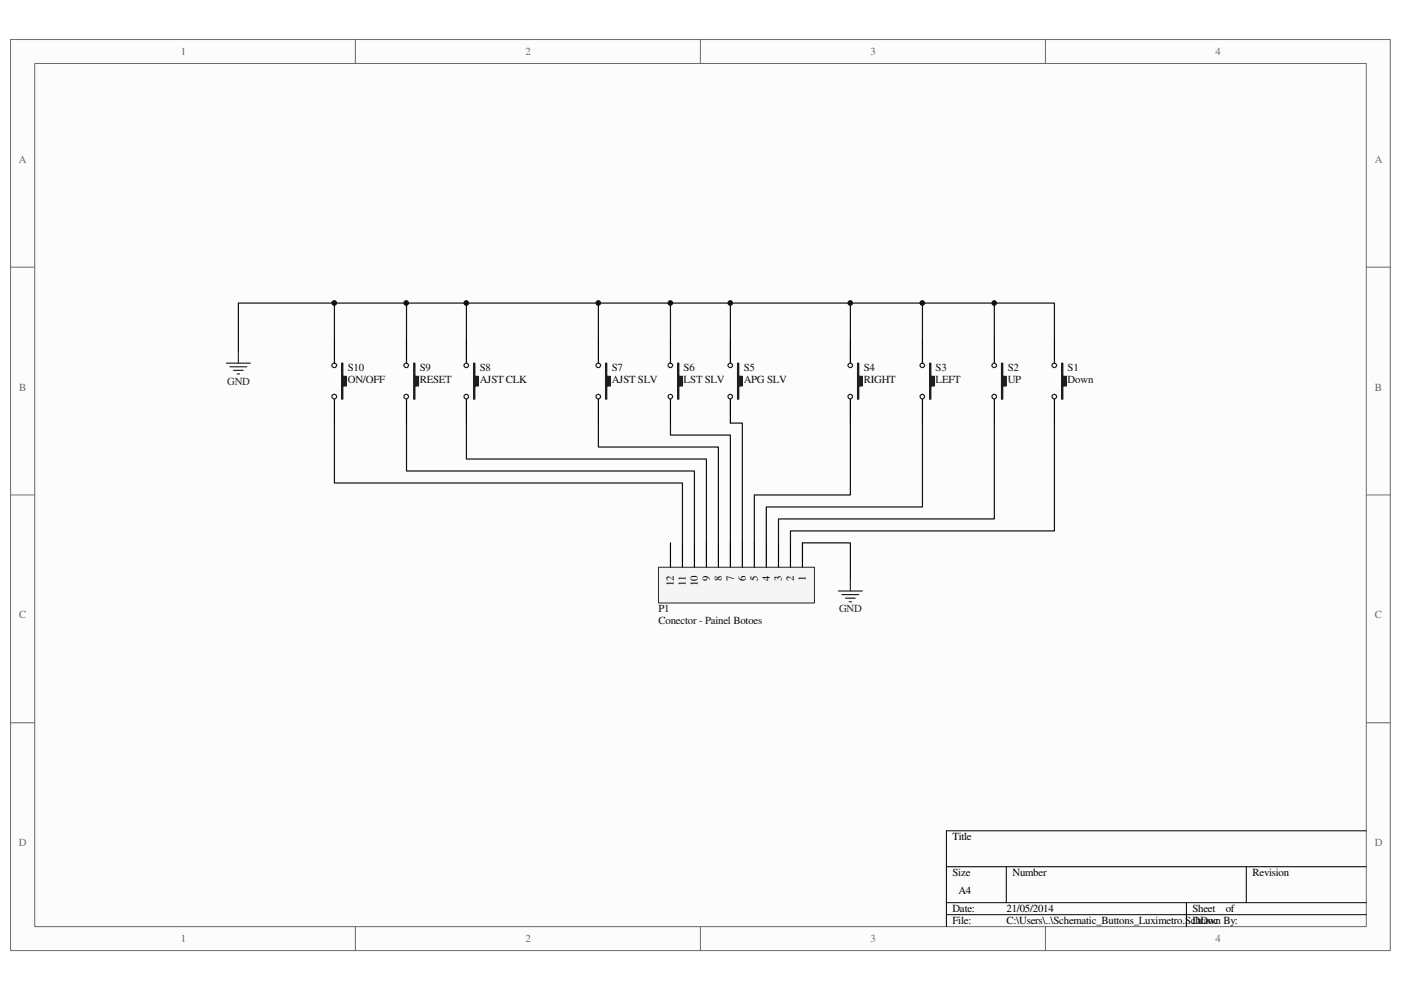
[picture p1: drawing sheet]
<svg xmlns="http://www.w3.org/2000/svg" width="297mm" height="210mm" viewBox="0 0 297 210" stroke-linecap="round" stroke-linejoin="round" font-family="sans-serif">
<path d="M2.3 8.4h292.5v193.1h-292.5z" fill="#fcfcfc"/>
<path d="M2.2 8.4h292.6v193.1h-292.6z" fill="none" stroke="#6a6a6a" stroke-width=".21"/>
<path d="M7.4 13.5h282.3v183h-282.3z" fill="#fcfcfc"/>
<g fill="none" stroke="#6a6a6a" stroke-width=".21">
<path d="M7.4 13.5h282.3v183h-282.3zM75.3 8.3v5.1M148.5 8.3v5.1M221.7 8.3v5.1M2.2 56.6h5.1M289.7 56.6h5.1M2.2 104.9h5.1M289.7 104.9h5.1M2.2 153.2h5.1M289.7 153.2h5.1M75.3 196.5v5.1M148.5 196.5v5.1"/>
<path d="M221.7 196.5v5.1"/>
</g>
<path d="M289.7 176.1h-89v20.4M200.7 183.8h89M200.7 191.4h89M200.7 193.9h89M213.4 183.8v7.6M251.5 191.4v5.1M264.2 183.8v7.6" fill="none" stroke="#000" stroke-width=".21"/>
<path d="M139.7 120.3h33v7.5h-33z" fill="#f5f5f5"/>
<path d="M139.6 120.3h33.1v7.5h-33.1z" fill="none" stroke="#262626" stroke-width=".21"/>
<g fill="none" stroke="#000" stroke-width=".25">
<path d="M223.6 71.9v5.1M223.6 84.6v5.1M142.2 115.1v5.1M144.7 115.1v5.1M147.2 115.1v5.1M149.8 115.1v5.1M152.3 115.1v5.1M154.9 115.1v5.1M157.4 115.1v5.1M159.9 115.1v5.1M162.5 115.1v5.1M165.1 115.1v5.1"/>
<path d="M167.6 115.1v5.1M170.1 115.1v5.1"/>
</g>
<path d="M177.8 125.3h5M178.5 126.1h3.6M179.3 126.8h2M180 127.6h.5M180.3 122.8v2.5" fill="none" stroke="#262626" stroke-width=".25"/>
<path d="M225.1 77h.2v2.8h.8v2h-.8v2.8h-.2z" fill-rule="evenodd" fill="#1c1c1c"/>
<g fill="none" stroke="#1c1c1c" stroke-width=".25">
<path d="M225.1 77h.2v2.8h.8v2h-.8v2.8h-.2z"/>
<circle cx="223.5" cy="77.5" r=".48"/>
<circle cx="223.5" cy="84.1" r=".49"/>
</g>
<path d="M195.6 71.9v5.1M195.6 84.6v5.1" fill="none" stroke="#000" stroke-width=".25"/>
<path d="M197.1 77h.3v2.8h.7v2h-.7v2.8h-.3z" fill-rule="evenodd" fill="#1c1c1c"/>
<g fill="none" stroke="#1c1c1c" stroke-width=".25">
<path d="M197.1 77h.3v2.8h.7v2h-.7v2.8h-.3z"/>
<circle cx="195.6" cy="77.5" r=".48"/>
<circle cx="195.6" cy="84.1" r=".49"/>
</g>
<path d="M180.3 71.9v5.1M180.3 84.6v5.1" fill="none" stroke="#000" stroke-width=".25"/>
<path d="M181.8 77h.3v2.8h.7v2h-.7v2.8h-.3z" fill-rule="evenodd" fill="#1c1c1c"/>
<g fill="none" stroke="#1c1c1c" stroke-width=".25">
<path d="M181.8 77h.3v2.8h.7v2h-.7v2.8h-.3z"/>
<circle cx="180.3" cy="77.5" r=".48"/>
<circle cx="180.3" cy="84.1" r=".48"/>
</g>
<path d="M126.9 71.9v5.1M126.9 84.6v5.1" fill="none" stroke="#000" stroke-width=".25"/>
<path d="M128.4 77h.2v2.8h.8v2h-.8v2.8h-.2z" fill-rule="evenodd" fill="#1c1c1c"/>
<g fill="none" stroke="#1c1c1c" stroke-width=".25">
<path d="M128.4 77h.2v2.8h.8v2h-.8v2.8h-.2z"/>
<circle cx="126.9" cy="77.5" r=".48"/>
<circle cx="126.9" cy="84.1" r=".48"/>
</g>
<path d="M210.8 71.9v5.1M210.8 84.6v5.1" fill="none" stroke="#000" stroke-width=".25"/>
<path d="M212.3 77h.3v2.8h.8v2h-.8v2.8h-.3z" fill-rule="evenodd" fill="#1c1c1c"/>
<g fill="none" stroke="#1c1c1c" stroke-width=".25">
<path d="M212.3 77h.3v2.8h.8v2h-.8v2.8h-.3z"/>
<circle cx="210.8" cy="77.5" r=".48"/>
<circle cx="210.8" cy="84.1" r=".49"/>
</g>
<path d="M154.9 71.9v5.1M154.9 84.6v5.1" fill="none" stroke="#000" stroke-width=".25"/>
<path d="M156.4 77h.2v2.8h.8v2h-.8v2.8h-.2z" fill-rule="evenodd" fill="#1c1c1c"/>
<g fill="none" stroke="#1c1c1c" stroke-width=".25">
<path d="M156.4 77h.2v2.8h.8v2h-.8v2.8h-.2z"/>
<circle cx="154.8" cy="77.5" r=".48"/>
<circle cx="154.8" cy="84.1" r=".48"/>
</g>
<path d="M86.2 71.9v5.1M86.2 84.6v5.1" fill="none" stroke="#000" stroke-width=".25"/>
<path d="M87.7 77h.3v2.8h.7v2h-.7v2.8h-.3z" fill-rule="evenodd" fill="#1c1c1c"/>
<g fill="none" stroke="#1c1c1c" stroke-width=".25">
<path d="M87.7 77h.3v2.8h.7v2h-.7v2.8h-.3z"/>
<circle cx="86.1" cy="77.5" r=".48"/>
<circle cx="86.1" cy="84.1" r=".48"/>
</g>
<path d="M70.9 71.9v5.1M70.9 84.6v5.1" fill="none" stroke="#000" stroke-width=".25"/>
<path d="M72.4 77h.3v2.8h.7v2h-.7v2.8h-.3z" fill-rule="evenodd" fill="#1c1c1c"/>
<g fill="none" stroke="#1c1c1c" stroke-width=".25">
<path d="M72.4 77h.3v2.8h.7v2h-.7v2.8h-.3z"/>
<circle cx="70.9" cy="77.5" r=".48"/>
<circle cx="70.9" cy="84.1" r=".49"/>
</g>
<path d="M98.9 71.9v5.1M98.9 84.6v5.1" fill="none" stroke="#000" stroke-width=".25"/>
<path d="M100.4 77h.3v2.8h.7v2h-.7v2.8h-.3z" fill-rule="evenodd" fill="#1c1c1c"/>
<g fill="none" stroke="#1c1c1c" stroke-width=".25">
<path d="M100.4 77h.3v2.8h.7v2h-.7v2.8h-.3z"/>
<circle cx="98.9" cy="77.5" r=".48"/>
<circle cx="98.9" cy="84.1" r=".49"/>
</g>
<path d="M142.2 71.9v5.1M142.2 84.6v5.1" fill="none" stroke="#000" stroke-width=".25"/>
<path d="M143.7 77h.2v2.8h.8v2h-.8v2.8h-.2z" fill-rule="evenodd" fill="#1c1c1c"/>
<g fill="none" stroke="#1c1c1c" stroke-width=".25">
<path d="M143.7 77h.2v2.8h.8v2h-.8v2.8h-.2z"/>
<circle cx="142.1" cy="77.5" r=".48"/>
<circle cx="142.1" cy="84.1" r=".49"/>
</g>
<path d="M48 77h5.1M48.8 77.8h3.5M49.5 78.5h2.1M50.3 79.3h.5M50.5 74.5v2.5" fill="none" stroke="#262626" stroke-width=".25"/>
<g fill="none" stroke="#0e0e0e" stroke-width=".25">
<path d="M70.9 64.3v7.6M86.2 64.3v7.6M98.9 64.3v7.6M126.9 64.3v7.6M142.2 64.3v7.6M154.9 64.3v7.6M180.3 64.3v7.6M195.6 64.3v7.6M210.8 64.3v7.6M223.6 71.9v-7.6h-173.1v10.2M70.9 89.7v12.7h73.8v12.7M86.2 89.7v10.2h61v15.2"/>
<path d="M98.9 89.7v7.6h50.9v17.8M126.9 89.7v5.1h25.4v20.3M142.2 89.7v2.5h12.7v22.9M154.9 89.7h2.5v25.4M180.3 89.7v15.2h-20.4v10.2M195.6 89.7v17.8h-33.1v7.6M210.8 89.7v20.3h-45.7v5.1M223.6 89.7v22.9h-56v2.5M170.1 115.1h10.2v7.7"/>
</g>
<circle cx="70.9" cy="64.2" r=".49" fill="#0e0e0e"/>
<circle cx="70.9" cy="64.2" r=".49" fill="none" stroke="#0e0e0e" stroke-width=".21"/>
<circle cx="86.1" cy="64.2" r=".49" fill="#0e0e0e"/>
<circle cx="86.1" cy="64.2" r=".49" fill="none" stroke="#0e0e0e" stroke-width=".21"/>
<circle cx="98.9" cy="64.2" r=".49" fill="#0e0e0e"/>
<circle cx="98.9" cy="64.2" r=".49" fill="none" stroke="#0e0e0e" stroke-width=".21"/>
<circle cx="126.8" cy="64.2" r=".49" fill="#0e0e0e"/>
<circle cx="126.8" cy="64.2" r=".49" fill="none" stroke="#0e0e0e" stroke-width=".21"/>
<circle cx="142.1" cy="64.2" r=".49" fill="#0e0e0e"/>
<circle cx="142.1" cy="64.2" r=".49" fill="none" stroke="#0e0e0e" stroke-width=".21"/>
<circle cx="154.8" cy="64.2" r=".49" fill="#0e0e0e"/>
<circle cx="154.8" cy="64.2" r=".49" fill="none" stroke="#0e0e0e" stroke-width=".21"/>
<circle cx="180.3" cy="64.2" r=".49" fill="#0e0e0e"/>
<circle cx="180.3" cy="64.2" r=".49" fill="none" stroke="#0e0e0e" stroke-width=".21"/>
<circle cx="195.6" cy="64.2" r=".49" fill="#0e0e0e"/>
<circle cx="195.6" cy="64.2" r=".49" fill="none" stroke="#0e0e0e" stroke-width=".21"/>
<circle cx="210.8" cy="64.2" r=".49" fill="#0e0e0e"/>
<circle cx="210.8" cy="64.2" r=".49" fill="none" stroke="#0e0e0e" stroke-width=".21"/>
<g font-size="2.3" fill="#696969">
<text x="38.3" y="11.6">1</text>
<text x="111.4" y="11.6">2</text>
<text x="184.6" y="11.6">3</text>
<text x="257.7" y="11.6">4</text>
<text x="4" y="34.5">A</text>
<text x="291.5" y="34.5">A</text>
<text x="4.1" y="82.8">B</text>
<text x="291.5" y="82.8">B</text>
<text x="4.1" y="131.1">C</text>
<text x="291.5" y="131.1">C</text>
<text x="4" y="179.4">D</text>
<text x="291.5" y="179.4">D</text>
<text x="38.3" y="199.8">1</text>
<text x="111.4" y="199.8">2</text>
<text x="184.6" y="199.8">3</text>
<text x="257.7" y="199.8">4</text>
</g>
<g font-size="2.3" fill="#262626">
<text x="48.2" y="81.5">GND</text>
<text x="177.9" y="129.8">GND</text>
</g>
<g font-size="2.3" fill="#0e0e0e">
<text x="73.7" y="78.7">S10</text>
<text x="73.7" y="81.3">ON/OFF</text>
<text x="89" y="78.7">S9</text>
<text x="89" y="81.3">RESET</text>
<text x="101.7" y="78.7">S8</text>
<text x="101.7" y="81.3">AJST CLK</text>
<text x="129.7" y="78.7">S7</text>
<text x="129.7" y="81.3">AJST SLV</text>
<text x="144.9" y="78.7">S6</text>
<text x="144.9" y="81.3">LST SLV</text>
<text x="157.7" y="78.7">S5</text>
<text x="157.7" y="81.3">APG SLV</text>
<text x="183.1" y="78.7">S4</text>
<text x="183.1" y="81.3">RIGHT</text>
<text x="198.4" y="78.7">S3</text>
<text x="198.4" y="81.3">LEFT</text>
<text x="213.7" y="78.7">S2</text>
<text x="213.7" y="81.3">UP</text>
<text x="226.4" y="78.7">S1</text>
<text x="226.4" y="81.3">Down</text>
<text x="139.6" y="129.8">P1</text>
<text x="139.6" y="132.4">Conector - Painel Botoes</text>
</g>
<g font-size="2.3">
<text x="142.9" y="124.3" transform="rotate(-90 142.9 124.3)">12</text>
<text x="145.4" y="124.3" transform="rotate(-90 145.4 124.3)">11</text>
<text x="148" y="124.3" transform="rotate(-90 148 124.3)">10</text>
<text x="150.5" y="123.1" transform="rotate(-90 150.5 123.1)">9</text>
<text x="153.1" y="123.1" transform="rotate(-90 153.1 123.1)">8</text>
<text x="155.6" y="123.1" transform="rotate(-90 155.6 123.1)">7</text>
<text x="158.2" y="123.1" transform="rotate(-90 158.2 123.1)">6</text>
<text x="160.7" y="123.1" transform="rotate(-90 160.7 123.1)">5</text>
<text x="163.2" y="123.1" transform="rotate(-90 163.2 123.1)">4</text>
<text x="165.8" y="123.1" transform="rotate(-90 165.8 123.1)">3</text>
<text x="168.3" y="123.1" transform="rotate(-90 168.3 123.1)">2</text>
<text x="170.9" y="123.1" transform="rotate(-90 170.9 123.1)">1</text>
<text x="201.9" y="178.1">Title</text>
<text x="201.9" y="185.8">Size</text>
<text x="214.7" y="185.8">Number</text>
<text x="265.6" y="185.8">Revision</text>
<text x="203.2" y="189.6">A4</text>
<text x="201.9" y="193.4">Date:</text>
<text x="201.9" y="196">File:</text>
<text x="213.4" y="193.4">21/05/2014</text>
<text x="213.4" y="196">C:\Users\..\Schematic_Buttons_Luximetro.SchDoc</text>
<text x="252.8" y="193.4">Sheet</text>
<text x="252.8" y="196">Drawn By:</text>
<text x="259.9" y="193.4">of</text>
</g>
</svg>
